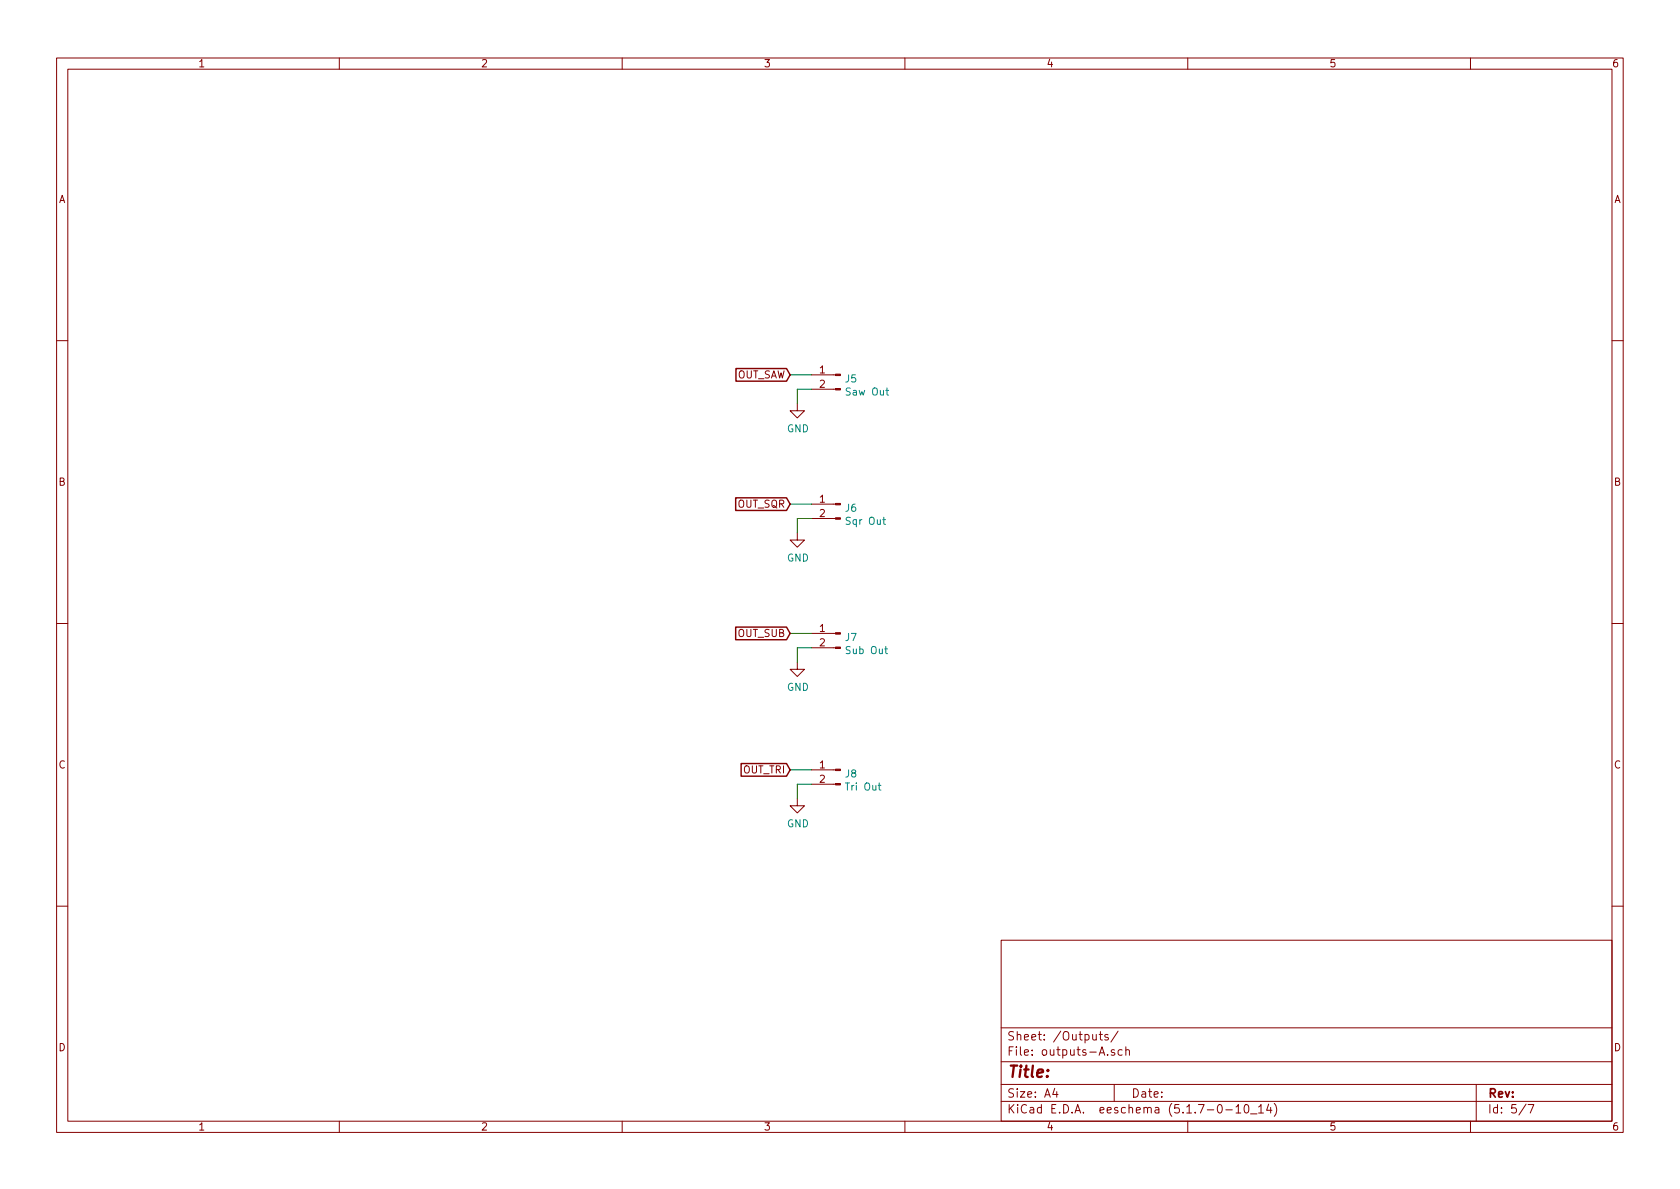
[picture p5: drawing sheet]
<svg xmlns="http://www.w3.org/2000/svg" width="297mm" height="210mm" viewBox="0 0 297 210" stroke-linecap="round" stroke-linejoin="round" font-family="sans-serif">
<g fill="none" stroke="#840000" stroke-width=".18">
<path d="M10 10.3h277v189.9h-277zM12 12.2h273v186.1h-273zM60 10.3v1.9M110 10.3v1.9M160 10.3v1.9M210 10.3v1.9M260 10.3v1.9M10 60.2h2M141 71.4v1.2h1.2l-1.2 1.3-1.3-1.3h1.3M143.5 68.8h4.2M143.5 66.3h4.2M285 60.2h2"/>
<path d="M141 94.2v1.3h1.2l-1.2 1.3-1.3-1.3h1.3M143.5 91.7h4.2M143.5 89.1h4.2M10 110.3h2M141 117.1v1.3h1.2l-1.2 1.2-1.3-1.2h1.3M143.5 114.5h4.2M143.5 112h4.2M285 110.3h2M143.5 138.7h4.2M143.5 136.1h4.2M141 141.2v1.3h1.2l-1.2 1.3-1.3-1.3h1.3M10 160.2h2"/>
<path d="M177 166.3h108v32h-108zM285 160.2h2M60 198.3v1.9M110 198.3v1.9M160 198.3v1.9M177 194.8h108M177 191.8h108M177 187.8h108M177 181.8h108M186.5 192.5l-.4 1h1M186.8 193v1M194.3 182.9h.6"/>
<path d="M194.6 182.4v1.3l.3 .2M195.8 186.5v.1M195.9 183a.37 .37 0 0 0-.6 .1l.1 .3 .5 .1 .1 .1-.2 .3-.5-.1M197 191.8v3M197.1 185.7a.37 .37 0 0 0-.6 .1v.2l.6 .2v.1l-.2 .3-.4-.1M197.7 182.3l-1.3 2M198.4 185.7l-.4-.1-.3 .3 .1 .6 .2 .1 .4-.1M199.1 185.7a.37 .37 0 0 1 .6 .1v.8M199.1 185.1v1.5M210 198.3v1.9M216.7 196.3h1.2M218.5 195.8l.4-.5v1.5"/>
<path d="M218.5 196.8h.9M220.1 195.5l.3-.2a.94 .94 0 0 1 0 1.5 .82 .82 0 0 1-.3-1.3zM221.1 197h1.1M222.5 195.8l.5-.5v1.5M222.5 196.8h.9M224.3 195.2l-.3 1.1h.9M224.7 195.8v1M225.3 195.1a1.71 1.71 0 0 1 0 2.3M260 198.3v1.9M261 191.8v6.5M269.8 195.2l-1.2 2M270.2 195.3h1l-.6 1.5"/>
</g>
<g fill="#840000" stroke="#840000" stroke-width=".18">
<path d="M147.7 68.7h.9v.3h-.9z"/>
<path d="M147.7 66.2h.9v.2h-.9z"/>
<path d="M147.7 91.6h.9v.2h-.9z"/>
<path d="M147.7 89h.9v.3h-.9z"/>
<path d="M147.7 114.4h.9v.3h-.9z"/>
<path d="M147.7 111.9h.9v.2h-.9z"/>
<path d="M147.7 138.6h.9v.2h-.9z"/>
<path d="M147.7 136h.9v.3h-.9z"/>
</g>
<path d="M156.1 91.9h.5M156.3 91.5v1.1l.3 .1M156.4 114.8h.5M156.6 114.3v1.1l.3 .2M155.3 138.9h.5M155.4 138.4v1.1l.4 .2" fill="none" stroke="#008484" stroke-width=".18"/>
<path d="M139.7 66.3h3.8M143.5 68.8h-2.5v2.6M139.7 89.1h3.8M143.5 91.7h-2.5v2.5M139.7 112h3.8M143.5 114.5h-2.5v2.6M139.7 136.1h3.8M143.5 138.7h-2.5v2.5" fill="none" stroke="#008400" stroke-width=".18"/>
<path d="M130.1 65.2h9l.6 1.1-.6 1.1h-9zM130.1 88h9l.6 1.1-.6 1.2h-9zM130.1 110.9h9l.6 1.1-.6 1.1h-9zM131 135h8.1l.6 1.1-.6 1.2h-8.1z" fill="none" stroke="#840000" stroke-width=".25"/>
<text font-size="2.8" fill="#840000" x="178" y="190.5">Title:</text>
<g font-size="2.1" fill="#840000">
<text x="178" y="184">Sheet: /Outputs/</text>
<text x="178" y="186.7">File: outputs-A.sch</text>
<text x="178" y="196.9">KiCad E.D.A. eeschema (5.1.7-0-10_14)</text>
<text x="178" y="194.1">Size: A4</text>
<text x="200" y="194.1">Date:</text>
<text x="263" y="194.1">Rev:</text>
<text x="263" y="196.9">Id: 5/7</text>
</g>
<g font-size="1.8" fill="#840000">
<text x="35" y="11.9">1</text>
<text x="85" y="11.9">2</text>
<text x="135" y="11.9">3</text>
<text x="185" y="11.9">4</text>
<text x="235" y="11.9">5</text>
<text x="285" y="11.9">6</text>
<text x="10.4" y="35.9">A</text>
<text x="285.4" y="35.9">A</text>
<text x="130.1" y="66.9">OUT_SAW</text>
<text x="144.9" y="66">1</text>
<text x="144.9" y="68.6">2</text>
<text x="10.4" y="85.9">B</text>
<text x="130.4" y="89.8">OUT_SQR</text>
<text x="144.9" y="88.9">1</text>
<text x="285.4" y="85.9">B</text>
<text x="144.9" y="91.4">2</text>
<text x="130.5" y="112.6">OUT_SUB</text>
<text x="144.9" y="111.8">1</text>
<text x="144.9" y="114.3">2</text>
<text x="10.4" y="135.9">C</text>
<text x="131.3" y="136.8">OUT_TRI</text>
<text x="144.9" y="135.9">1</text>
<text x="285.4" y="135.9">C</text>
<text x="144.9" y="138.4">2</text>
<text x="10.4" y="185.9">D</text>
<text x="285.4" y="185.9">D</text>
<text x="35" y="199.9">1</text>
<text x="85" y="199.9">2</text>
<text x="135" y="199.9">3</text>
<text x="185" y="199.9">4</text>
<text x="235" y="199.9">5</text>
<text x="285" y="199.9">6</text>
</g>
<g font-size="1.8" fill="#008484">
<text x="149.5" y="67.6">J5</text>
<text x="149.8" y="69.9">Saw Out</text>
<text x="139.1" y="76.4">GND</text>
<text x="149.5" y="90.5">J6</text>
<text x="149.8" y="92.8">Sqr Out</text>
<text x="139.1" y="99.3">GND</text>
<text x="149.5" y="113.4">J7</text>
<text x="149.8" y="115.7">Sub Out</text>
<text x="139.1" y="122.2">GND</text>
<text x="149.5" y="137.5">J8</text>
<text x="149.7" y="139.8">Tri Out</text>
<text x="139.1" y="146.3">GND</text>
</g>
</svg>
